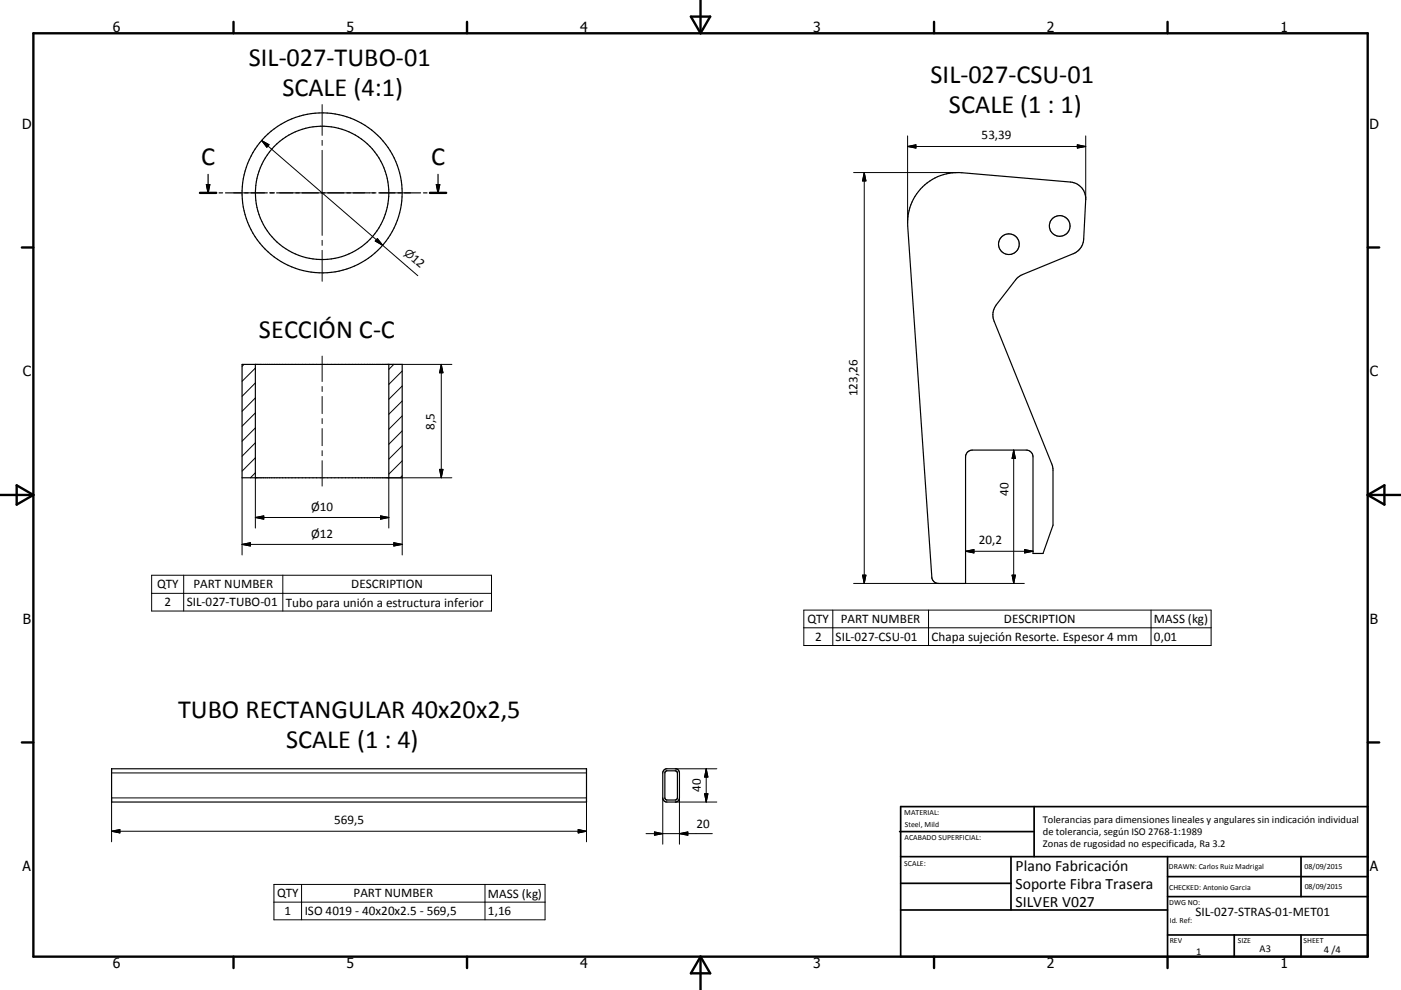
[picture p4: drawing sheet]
<svg xmlns="http://www.w3.org/2000/svg" width="420mm" height="297mm" viewBox="0 0 420 297" stroke-linecap="round" stroke-linejoin="round" font-family="sans-serif">
<g fill="none" stroke="#000" stroke-width=".36">
<path d="M59.9 57.9h4.9M61.9 55.4h1l-.5 2.5zM62.4 52.3v5.6M65.7 57.9h1M67.6 57.9h4.9M73.4 57.9h1M75.3 57.9h4.8M81 57.9h1M82.9 57.9h4.9M88.7 57.9h1M90.6 57.9h4.9M96.3 57.9h1.1"/>
<path d="M98.3 57.9h4.8M104 57.9h1M105.9 57.9h4.9M111.6 57.9h1.1M113.6 57.9h4.8M119.3 57.9h1.1M121.2 57.9h4.9M127 57.9h1M128.9 57.9h4.9M130.8 55.4h1l-.5 2.5zM131.3 52.3v5.6M276.6 56.1a15 15 0 0 1 11.8-4.3l32.5 2.8a5 5 0 0 1 4.6 5.2l-.6 11.9a4.9 4.9 0 0 1-3.1 4.4l-16.2 6.8-.8 .6-6.1 7.9a4.9 4.9 0 0 0-.7 5l17.6 43.7 .1 17.5-3 8.4h-3v-29a2.02 2.02 0 0 0-2-2h-16.2a2.02 2.02 0 0 0-2 2v38h-8.1a1.97 1.97 0 0 1-2-1.8l-7.3-105.4a15 15 0 0 1 4.5-11.7z"/>
<path d="M72.6 109.3h48v34h-48zM76.6 109.3v34M116.6 109.3v34M33.5 230.6h142.3v10h-142.3zM199.1 231l.6-.3 2.8-.1a1.22 1.22 0 0 1 1.2 1.3v7.5a1.22 1.22 0 0 1-1.2 1.2h-2.6a1.26 1.26 0 0 1-1.2-1.2v-7.5zM199.5 231.4l3-.1 .6 .4v7.7l-.5 .6h-2.7l-.5-.3-.1-7.8z"/>
<circle cx="96.6" cy="57.9" r="24"/>
<circle cx="96.6" cy="57.9" r="20"/>
<circle cx="302.5" cy="73.3" r="3.1"/>
<circle cx="317.7" cy="67.8" r="3.1"/>
</g>
<g fill="none" stroke="#000" stroke-width=".3">
<path d="M96.6 31.4v9.2M70.1 57.9h9.2M78.4 42.2l36.3 31.4M78.4 42.2l2.3 1.2-.7 .8zM80.8 57.9h1.5M83.8 57.9h25.5M96.6 42.1v1.5M96.6 45.1v25.5M110.8 57.9h1.5M113.8 57.9h9.3M255.9 51.8h31.2M259.1 51.8v123.2"/>
<path d="M259.1 51.8l.5 2.5h-1zM272.1 43.9h53.4M272.1 43.9l2.5-.5v1zM272.1 40.8v26M323 43.4l2.5 .5-2.5 .5zM325.5 40.8v19M96.6 72.1v1.5M96.6 75.1v9.3M113.1 71.6l1.6 2-2.2-1.3zM114.7 73.6l10.6 9.1M73.2 109.3l-.6 .6M76.6 119.4l-4 4"/>
<path d="M76.6 114.9l-4 4M76.6 110.4l-4 4M96.6 106.8v7.7M96.6 116v1.5M96.6 119v5.1M116.6 109.3h18.9M118.1 109.3l-1.5 1.5M120.6 115.8l-4 4M120.6 111.3l-4 4M132.3 109.3v34M132.3 109.3l.5 2.5h-1zM76.6 137.3l-4 4.1"/>
<path d="M76.6 132.8l-4 4.1M76.6 128.4l-4 4M76.6 123.9l-4 4M96.6 125.6v1.5M96.6 128.6v5.1M96.6 135.2v1.5M96.6 138.2v7.6M120.6 138.3l-4 3.9M120.6 133.8l-4 4M120.6 129.3l-4 4M120.6 124.8l-4 4M120.6 120.3l-4 4"/>
<path d="M303.9 135v40M303.9 135l.5 2.5h-1zM72.6 143.3v23.2M76.6 141.8l-1.5 1.5M76.6 155.3h40M76.6 155.3l2.5-.5v1zM76.6 143.3v15.1M114.1 154.8l2.5 .5-2.5 .5zM120.6 142.8l-.6 .5M120.6 143.3v23.2M131.8 140.8h1l-.5 2.5zM135.5 143.3h-18.9v15.1"/>
<path d="M45.5 172.6h101.9v10.7h-101.9zM45.5 178h101.9M55.1 172.6v10.7M72.6 163.3h48M72.6 163.3l2.5-.5v1zM84.8 172.6v10.7M118.1 162.8l2.5 .5-2.5 .5zM255.9 175h25.5M258.6 172.6h1l-.5 2.4zM289.5 165.4h20.2M289.5 165.4l2.5-.5v1zM289.5 175h17.6"/>
<path d="M303.4 172.6h1l-.5 2.4zM307.2 164.9l2.5 .5-2.5 .5zM241 183h122.1v10.7h-122.1zM241 188.3h122.1M249.7 183v10.7M278.4 183v10.7M345.1 183v10.7M33.5 231.9h142.3M198.7 239.4v13.9M202.5 230.6h12.4M203.7 239.4v13.9M211.2 238.1h1l-.5 2.5z"/>
<path d="M211.7 230.6v10M211.7 230.6l.5 2.5h-1zM33.5 252.6v-13.2h142.3v13.2M33.5 249.4h142.3M33.5 249.4l2.4-.5v1zM173.3 248.9l2.5 .5-2.5 .5zM193.7 250.1h19.9M196.2 249.6l2.5 .5-2.5 .5zM202.5 240.6h12.4M203.7 250.1l2.5-.5v1zM82.1 265.3h81.3v10.7h-81.3zM82.1 270.6h81.3"/>
<path d="M90.4 265.3v10.7M145.4 265.3v10.7"/>
</g>
<g fill="none" stroke="#000" stroke-width=".71">
<path d="M10 10h400v277h-400zM70 6.6v3.4M140 6.6v3.4M207.1 5h5.8l-2.9 5zM210 0v10M280 6.6v3.4M350 6.6v3.4M59.9 57.9h4.9M128.9 57.9h4.9M6.6 74.2h3.4M410 74.2h3.5M0 148.5h10"/>
<path d="M5 145.6l5 2.9-5 2.9zM410 148.5h10.1M410 148.5l5.1-2.9v5.8zM6.6 222.7h3.4M410 222.7h3.5M70 287v3.4M140 287v3.4M210 287v10M210 287l2.9 5h-5.8zM280 287v3.4M350 287v3.4"/>
</g>
<g fill="none" stroke="#000" stroke-width=".51">
<path d="M269.7 249.5h40.3M270 242h140v45h-140zM270 257h140M303.1 257v16M310 242v15M350 257v30M390.1 257v12M270 265h33.1M270 273h80M350 269h60M350 263h60M350 280.5h60"/>
<path d="M370 280.5v6.5M390.1 280.5v6.5"/>
</g>
<path d="M61.9 55.4h1l-.5 2.5zM130.8 55.4h1l-.5 2.5z" fill="#000" stroke="#000" stroke-width=".36"/>
<g fill="#000" stroke="#000" stroke-width=".3">
<path d="M78.4 42.2l2.3 1.2-.7 .8zM259.1 51.8l.5 2.5h-1zM272.1 43.9l2.5-.5v1zM323 43.4l2.5 .5-2.5 .5zM113.1 71.6l1.6 2-2.2-1.3zM132.3 109.3l.5 2.5h-1zM303.9 135l.5 2.5h-1zM76.6 155.3l2.5-.5v1zM114.1 154.8l2.5 .5-2.5 .5zM131.8 140.8h1l-.5 2.5zM72.6 163.3l2.5-.5v1zM118.1 162.8l2.5 .5-2.5 .5z"/>
<path d="M258.6 172.6h1l-.5 2.4zM289.5 165.4l2.5-.5v1zM303.4 172.6h1l-.5 2.4zM307.2 164.9l2.5 .5-2.5 .5zM211.2 238.1h1l-.5 2.5zM211.7 230.6l.5 2.5h-1zM33.5 249.4l2.4-.5v1zM173.3 248.9l2.5 .5-2.5 .5zM196.2 249.6l2.5 .5-2.5 .5zM203.7 250.1l2.5-.5v1z"/>
</g>
<g font-size="7.9">
<text x="74.6" y="19.7">SIL-027-TUBO-01</text>
<text x="84.7" y="28.7">SCALE (4:1)</text>
<text x="279" y="24.8">SIL-027-CSU-01</text>
<text x="284.5" y="33.8">SCALE (1 : 1)</text>
<text x="60.3" y="49.4">C</text>
<text x="129.3" y="49.4">C</text>
<text x="77.6" y="101.4">SECCIÓN C-C</text>
<text x="53.4" y="215.5">TUBO RECTANGULAR 40x20x2,5</text>
<text x="85.8" y="224.5">SCALE (1 : 4)</text>
</g>
<g font-size="4.7">
<text x="304.5" y="261.2">Plano Fabricación</text>
<text x="304.5" y="266.6">Soporte Fibra Trasera</text>
<text x="304.5" y="272">SILVER V027</text>
</g>
<g font-size="4.2">
<text x="33.9" y="9.6">6</text>
<text x="103.9" y="9.6">5</text>
<text x="173.9" y="9.6">4</text>
<text x="243.8" y="9.6">3</text>
<text x="313.9" y="9.6">2</text>
<text x="383.9" y="9.6">1</text>
<text x="6.7" y="38.7">D</text>
<text x="410.5" y="38.7">D</text>
<text x="6.9" y="112.9">C</text>
<text x="410.7" y="112.9">C</text>
<text x="6.9" y="187.1">B</text>
<text x="410.7" y="187.1">B</text>
<text x="6.8" y="261.4">A</text>
<text x="410.7" y="261.4">A</text>
<text x="33.9" y="290.4">6</text>
<text x="103.9" y="290.4">5</text>
<text x="173.9" y="290.4">4</text>
<text x="243.8" y="290.4">3</text>
<text x="313.9" y="290.4">2</text>
<text x="383.9" y="290.4">1</text>
</g>
<g font-size="3.9">
<text x="294.3" y="41.8">53,39</text>
<text x="123.1" y="78" transform="rotate(41 123.1 78)">12</text>
<text x="257" y="118.9" transform="rotate(-90 257 118.9)">123,26</text>
<text x="130.2" y="128.9" transform="rotate(-90 130.2 128.9)">8,5</text>
<text x="302.3" y="148.7" transform="rotate(-90 302.3 148.7)">40</text>
<text x="93.3" y="153.2">Ø10</text>
<text x="93.3" y="161.4">Ø12</text>
<text x="293.5" y="163.3">20,2</text>
<text x="47.1" y="176.5">QTY</text>
<text x="58" y="176.5">PART NUMBER</text>
<text x="105.3" y="176.5">DESCRIPTION</text>
<text x="49.3" y="181.9">2</text>
<text x="56" y="181.9">SIL-027-TUBO-01</text>
<text x="85.7" y="182">Tubo para unión a estructura inferior</text>
<text x="242.1" y="186.9">QTY</text>
<text x="252.1" y="186.9">PART NUMBER</text>
<text x="301" y="186.9">DESCRIPTION</text>
<text x="345.9" y="187">MASS (kg)</text>
<text x="244.3" y="192.3">2</text>
<text x="250.5" y="192.3">SIL-027-CSU-01</text>
<text x="279.3" y="192.4">Chapa sujeción Resorte. Espesor 4 mm</text>
<text x="345.9" y="192.3">0,01</text>
<text x="210.1" y="237.7" transform="rotate(-90 210.1 237.7)">40</text>
<text x="100.2" y="247.3">569,5</text>
<text x="208.8" y="248.5">20</text>
<text x="83.1" y="269.2">QTY</text>
<text x="106" y="269.2">PART NUMBER</text>
<text x="146.3" y="269.3">MASS (kg)</text>
<text x="85.3" y="274.6">1</text>
<text x="91.4" y="274.6">ISO 4019 - 40x20x2.5 - 569,5</text>
<text x="146.3" y="274.6">1,16</text>
<text x="358.4" y="274.9">SIL-027-STRAS-01-MET01</text>
</g>
<text font-size="3.3" x="121" y="76.1" transform="rotate(41 121 76.1)">⌀</text>
<g font-size="3.1">
<text x="312.7" y="246.8">Tolerancias para dimensiones lineales y angulares sin indicación individual</text>
<text x="312.7" y="250.4">de tolerancia, según ISO 2768-1:1989</text>
<text x="312.7" y="254">Zonas de rugosidad no especificada, Ra 3.2</text>
<text x="358.6" y="286.5">1</text>
<text x="377.6" y="285.6">A3</text>
<text x="396.9" y="285.9">4 /4</text>
</g>
<g font-size="2.4">
<text x="271.1" y="244.4">MATERIAL:</text>
<text x="271.2" y="252">ACABADO SUPERFICIAL:</text>
<text x="271.3" y="248">Steel, Mild</text>
<text x="271.1" y="259.7">SCALE:</text>
<text x="350.4" y="260.8">DRAWN: Carlos Ruiz Madrigal</text>
<text x="391.1" y="260.6">08/09/2015</text>
<text x="350.5" y="267">CHECKED: Antonio Garcia</text>
<text x="391.2" y="266.7">08/09/2015</text>
<text x="350.5" y="271.4">DWG NO:</text>
<text x="350.7" y="276.9">Id. Ref:</text>
<text x="350.7" y="282.8">REV</text>
<text x="371.1" y="282.9">SIZE</text>
<text x="390.8" y="283">SHEET</text>
</g>
</svg>
